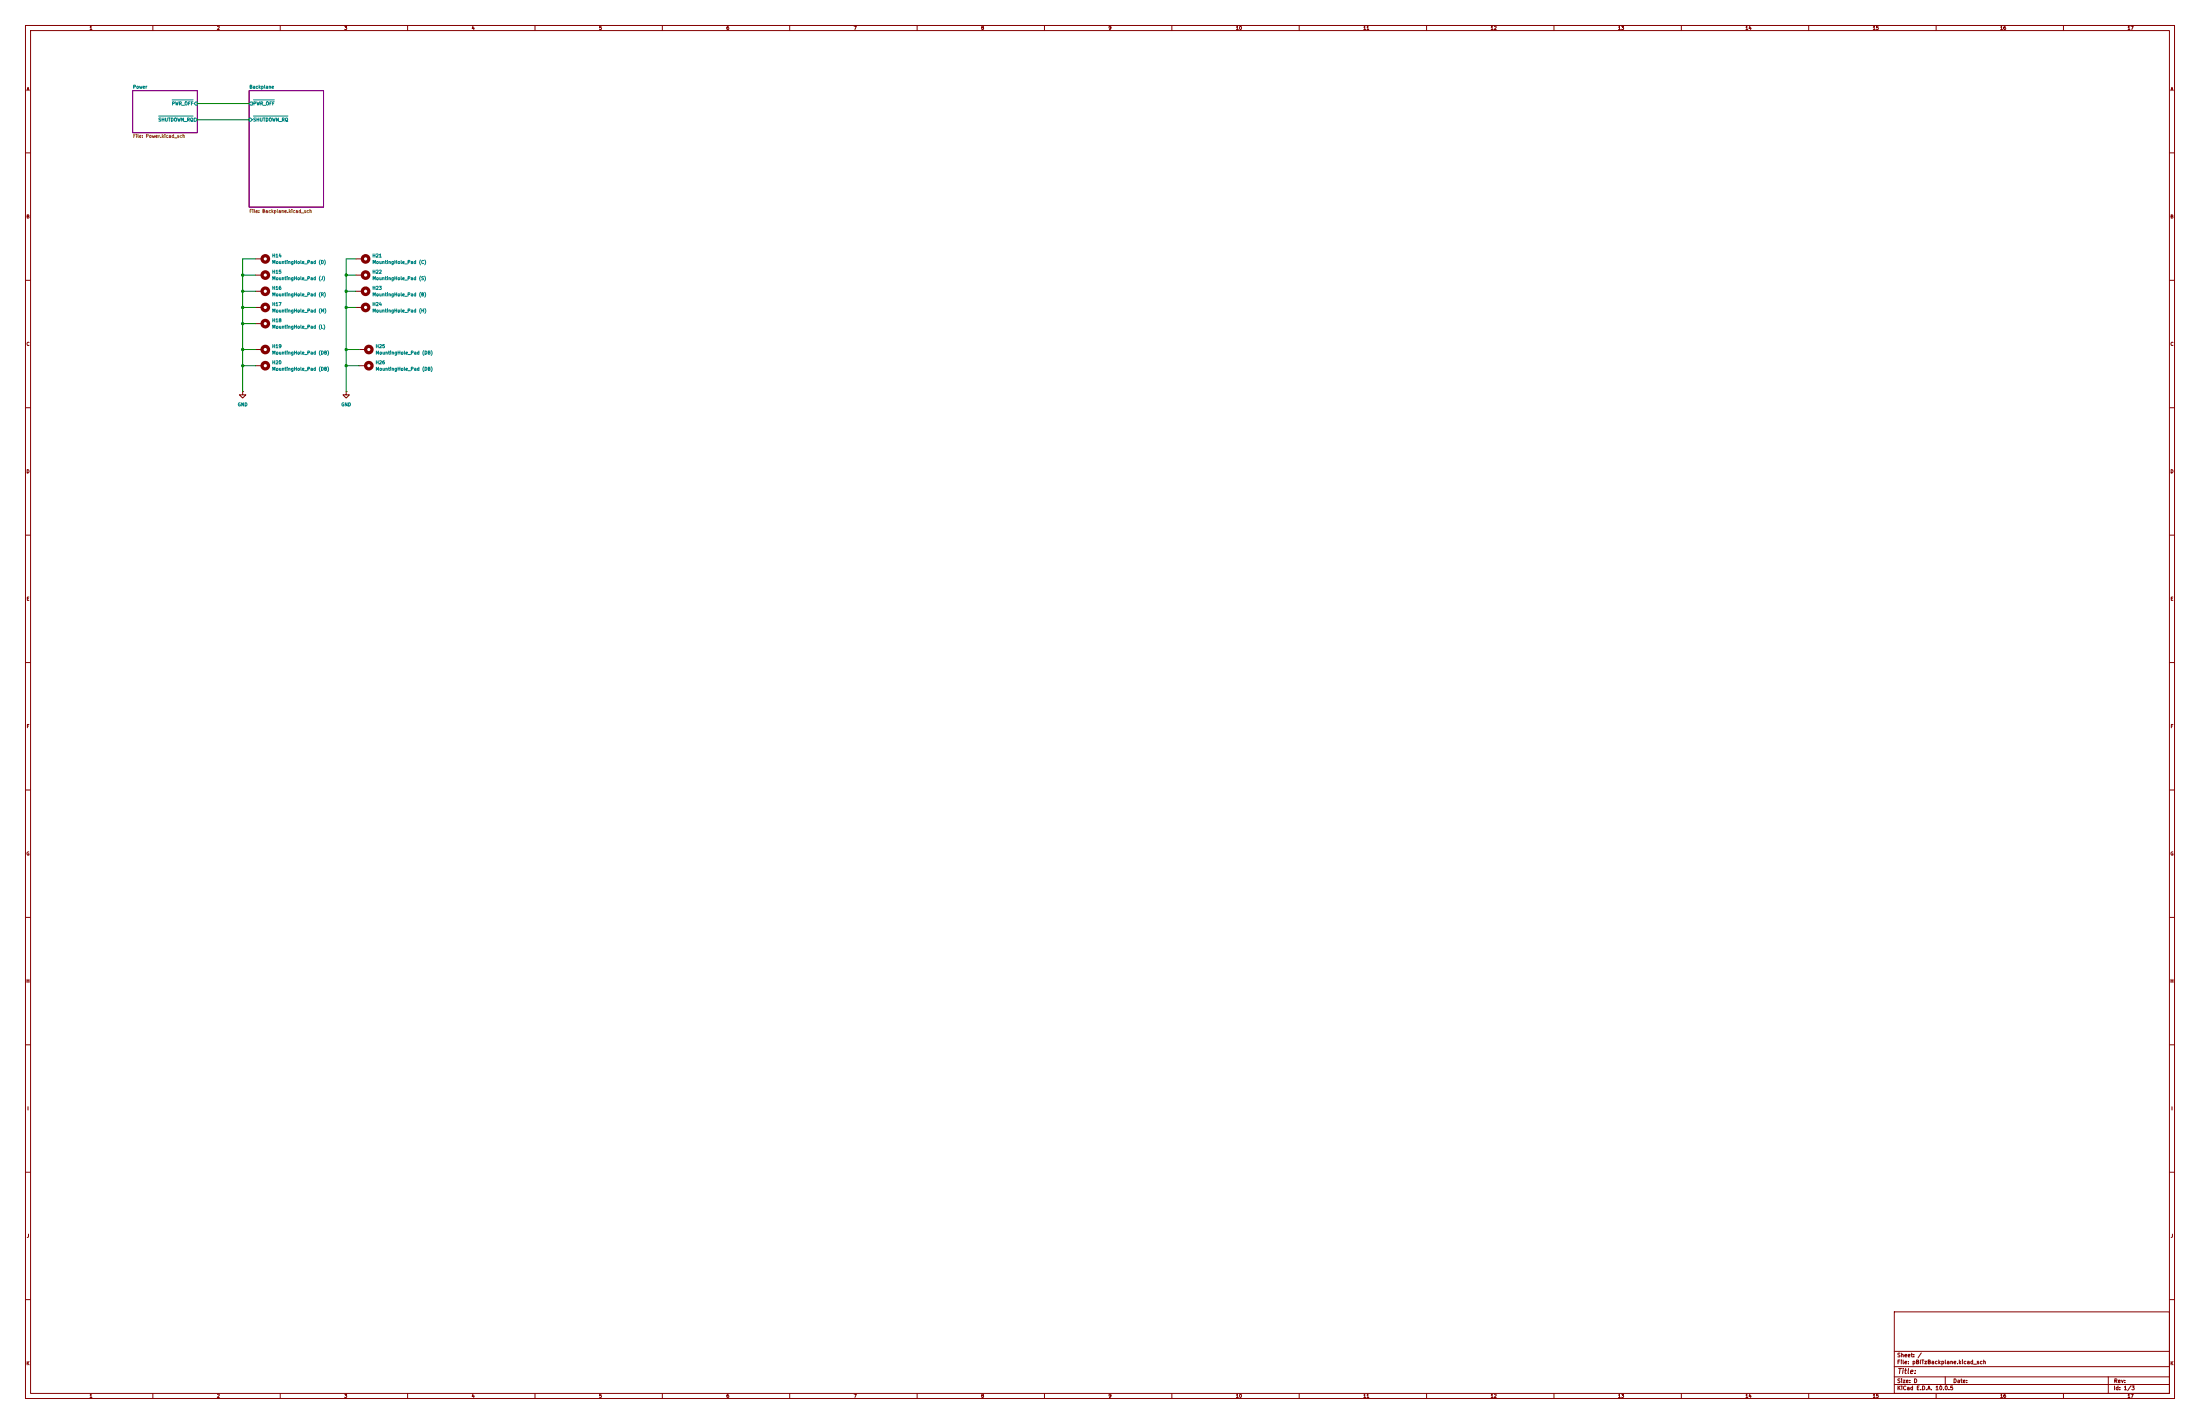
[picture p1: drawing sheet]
(kicad_sch
 (version 20260306)
 (generator "eeschema")
 (generator_version "10.0")
 (paper "D")
 (lib_symbols
  (symbol "Mechanical:MountingHole_Pad"
   (pin_numbers (hide yes))
   (pin_names
    (offset 1.016) (hide yes)) (exclude_from_sim no) (in_bom no) (on_board yes)
   (in_pos_files yes)
   (duplicate_pin_numbers_are_jumpers no)
   (property "Reference" "H" (at 0 6.35 0) (show_name no) (do_not_autoplace no) (effects (font (size 1.27 1.27))))
   (property "Value" "MountingHole_Pad" (at 0 4.445 0) (show_name no) (do_not_autoplace no) (effects (font (size 1.27 1.27))))
   (property "Footprint" "" (at 0 0 0) (show_name no) (do_not_autoplace no) (hide yes) (effects (font (size 1.27 1.27))))
   (property "Datasheet" "" (at 0 0 0) (show_name no) (do_not_autoplace no) (hide yes) (effects (font (size 1.27 1.27))))
   (property "Description" "Mounting Hole with connection" (at 0 0 0) (show_name no) (do_not_autoplace no) (hide yes) (effects (font (size 1.27 1.27))))
   (symbol "MountingHole_Pad_0_1"
    (circle (center 0 1.27) (radius 1.27) (stroke (width 1.27) (type default)) (fill (type none))))
   (symbol "MountingHole_Pad_1_1"
    (pin input line (at 0 -2.54 90) (length 2.54) (name "1" (effects (font (size 1.27 1.27)))) (number "1" (effects (font (size 1.27 1.27))))))
   (embedded_fonts no))
  (symbol "power:GND"
   (power global)
   (pin_numbers (hide yes))
   (pin_names
    (offset 0) (hide yes)) (exclude_from_sim no) (in_bom yes) (on_board yes)
   (in_pos_files yes)
   (duplicate_pin_numbers_are_jumpers no)
   (property "Reference" "#PWR" (at 0 -6.35 0) (show_name no) (do_not_autoplace no) (hide yes) (effects (font (size 1.27 1.27))))
   (property "Value" "GND" (at 0 -3.81 0) (show_name no) (do_not_autoplace no) (effects (font (size 1.27 1.27))))
   (property "Footprint" "" (at 0 0 0) (show_name no) (do_not_autoplace no) (hide yes) (effects (font (size 1.27 1.27))))
   (property "Datasheet" "" (at 0 0 0) (show_name no) (do_not_autoplace no) (hide yes) (effects (font (size 1.27 1.27))))
   (property "Description" "Power symbol creates a global label with name \"GND\" , ground" (at 0 0 0) (show_name no) (do_not_autoplace no) (hide yes) (effects (font (size 1.27 1.27))))
   (symbol "GND_0_1"
    (polyline (pts (xy 0 0) (xy 0 -1.27) (xy 1.27 -1.27) (xy 0 -2.54) (xy -1.27 -1.27) (xy 0 -1.27)) (stroke (width 0) (type default)) (fill (type none))))
   (symbol "GND_1_1"
    (pin power_in line (at 0 0 270) (length 0) (name "" (effects (font (size 1.27 1.27)))) (number "1" (effects (font (size 1.27 1.27))))))
   (embedded_fonts no)))
 (junction
  (at 135.89 114.3)
  (diameter 0)
  (color 0 0 0 0))
 (junction
  (at 95.25 120.65)
  (diameter 0)
  (color 0 0 0 0))
 (junction
  (at 95.25 114.3)
  (diameter 0)
  (color 0 0 0 0))
 (junction
  (at 135.89 137.16)
  (diameter 0)
  (color 0 0 0 0))
 (junction
  (at 135.89 143.51)
  (diameter 0)
  (color 0 0 0 0))
 (junction
  (at 95.25 107.95)
  (diameter 0)
  (color 0 0 0 0))
 (junction
  (at 135.89 107.95)
  (diameter 0)
  (color 0 0 0 0))
 (junction
  (at 95.25 137.16)
  (diameter 0)
  (color 0 0 0 0))
 (junction
  (at 135.89 120.65)
  (diameter 0)
  (color 0 0 0 0))
 (junction
  (at 95.25 143.51)
  (diameter 0)
  (color 0 0 0 0))
 (junction
  (at 95.25 127)
  (diameter 0)
  (color 0 0 0 0))
 (wire
  (pts (xy 135.89 137.16) (xy 140.97 137.16))
  (stroke (width 0) (type default)))
 (wire
  (pts (xy 100.33 127) (xy 95.25 127))
  (stroke (width 0) (type default)))
 (wire
  (pts (xy 95.25 107.95) (xy 100.33 107.95))
  (stroke (width 0) (type default)))
 (wire
  (pts (xy 95.25 114.3) (xy 95.25 120.65))
  (stroke (width 0) (type default)))
 (wire
  (pts (xy 135.89 137.16) (xy 135.89 143.51))
  (stroke (width 0) (type default)))
 (wire
  (pts (xy 135.89 143.51) (xy 135.89 153.67))
  (stroke (width 0) (type default)))
 (wire
  (pts (xy 95.25 107.95) (xy 95.25 114.3))
  (stroke (width 0) (type default)))
 (wire
  (pts (xy 95.25 120.65) (xy 100.33 120.65))
  (stroke (width 0) (type default)))
 (wire
  (pts (xy 135.89 107.95) (xy 135.89 114.3))
  (stroke (width 0) (type default)))
 (wire
  (pts (xy 139.7 101.6) (xy 135.89 101.6))
  (stroke (width 0) (type default)))
 (wire
  (pts (xy 95.25 143.51) (xy 95.25 153.67))
  (stroke (width 0) (type default)))
 (wire
  (pts (xy 100.33 101.6) (xy 95.25 101.6))
  (stroke (width 0) (type default)))
 (wire
  (pts (xy 95.25 114.3) (xy 100.33 114.3))
  (stroke (width 0) (type default)))
 (wire
  (pts (xy 135.89 114.3) (xy 135.89 120.65))
  (stroke (width 0) (type default)))
 (wire
  (pts (xy 135.89 143.51) (xy 140.97 143.51))
  (stroke (width 0) (type default)))
 (wire
  (pts (xy 95.25 120.65) (xy 95.25 127))
  (stroke (width 0) (type default)))
 (wire
  (pts (xy 135.89 101.6) (xy 135.89 107.95))
  (stroke (width 0) (type default)))
 (wire
  (pts (xy 139.7 107.95) (xy 135.89 107.95))
  (stroke (width 0) (type default)))
 (wire
  (pts (xy 95.25 127) (xy 95.25 137.16))
  (stroke (width 0) (type default)))
 (wire
  (pts (xy 135.89 114.3) (xy 139.7 114.3))
  (stroke (width 0) (type default)))
 (wire
  (pts (xy 77.47 40.64) (xy 97.79 40.64))
  (stroke (width 0) (type default)))
 (wire
  (pts (xy 135.89 120.65) (xy 135.89 137.16))
  (stroke (width 0) (type default)))
 (wire
  (pts (xy 95.25 101.6) (xy 95.25 107.95))
  (stroke (width 0) (type default)))
 (wire
  (pts (xy 135.89 120.65) (xy 139.7 120.65))
  (stroke (width 0) (type default)))
 (wire
  (pts (xy 77.47 46.99) (xy 97.79 46.99))
  (stroke (width 0) (type default)))
 (wire
  (pts (xy 95.25 137.16) (xy 100.33 137.16))
  (stroke (width 0) (type default)))
 (wire
  (pts (xy 95.25 137.16) (xy 95.25 143.51))
  (stroke (width 0) (type default)))
 (wire
  (pts (xy 95.25 143.51) (xy 100.33 143.51))
  (stroke (width 0) (type default)))
 (symbol
  (lib_id "Mechanical:MountingHole_Pad")
  (at 143.51 143.51 270)
  (unit 1)
  (body_style 1)
  (exclude_from_sim no)
  (in_bom no)
  (on_board yes)
  (in_pos_files yes)
  (dnp no)
  (fields_autoplaced yes)
  (property "Reference" "H26" (at 147.32 142.2399 90) (show_name no) (do_not_autoplace no) (effects (font (size 1.27 1.27)) (justify left)))
  (property "Value" "MountingHole_Pad (DB)" (at 147.32 144.7799 90) (show_name no) (do_not_autoplace no) (effects (font (size 1.27 1.27)) (justify left)))
  (property "Footprint" "MountingHole:MountingHole_3.5mm_Pad_TopBottom" (at 143.51 143.51 0) (hide yes) (show_name no) (do_not_autoplace no) (effects (font (size 1.27 1.27))))
  (property "Datasheet" "" (at 143.51 143.51 0) (hide yes) (show_name no) (do_not_autoplace no) (effects (font (size 1.27 1.27))))
  (property "Description" "Mounting Hole with connection" (at 143.51 143.51 0) (hide yes) (show_name no) (do_not_autoplace no) (effects (font (size 1.27 1.27))))
  (pin "1"))
 (symbol
  (lib_id "Mechanical:MountingHole_Pad")
  (at 102.87 137.16 270)
  (unit 1)
  (body_style 1)
  (exclude_from_sim no)
  (in_bom no)
  (on_board yes)
  (in_pos_files yes)
  (dnp no)
  (fields_autoplaced yes)
  (property "Reference" "H19" (at 106.68 135.8899 90) (show_name no) (do_not_autoplace no) (effects (font (size 1.27 1.27)) (justify left)))
  (property "Value" "MountingHole_Pad (DB)" (at 106.68 138.4299 90) (show_name no) (do_not_autoplace no) (effects (font (size 1.27 1.27)) (justify left)))
  (property "Footprint" "MountingHole:MountingHole_3.5mm_Pad_TopBottom" (at 102.87 137.16 0) (hide yes) (show_name no) (do_not_autoplace no) (effects (font (size 1.27 1.27))))
  (property "Datasheet" "" (at 102.87 137.16 0) (hide yes) (show_name no) (do_not_autoplace no) (effects (font (size 1.27 1.27))))
  (property "Description" "Mounting Hole with connection" (at 102.87 137.16 0) (hide yes) (show_name no) (do_not_autoplace no) (effects (font (size 1.27 1.27))))
  (pin "1"))
 (symbol
  (lib_id "Mechanical:MountingHole_Pad")
  (at 102.87 107.95 270)
  (unit 1)
  (body_style 1)
  (exclude_from_sim no)
  (in_bom no)
  (on_board yes)
  (in_pos_files yes)
  (dnp no)
  (fields_autoplaced yes)
  (property "Reference" "H15" (at 106.68 106.6799 90) (show_name no) (do_not_autoplace no) (effects (font (size 1.27 1.27)) (justify left)))
  (property "Value" "MountingHole_Pad (J)" (at 106.68 109.2199 90) (show_name no) (do_not_autoplace no) (effects (font (size 1.27 1.27)) (justify left)))
  (property "Footprint" "MountingHole:MountingHole_3.5mm_Pad_TopBottom" (at 102.87 107.95 0) (hide yes) (show_name no) (do_not_autoplace no) (effects (font (size 1.27 1.27))))
  (property "Datasheet" "" (at 102.87 107.95 0) (hide yes) (show_name no) (do_not_autoplace no) (effects (font (size 1.27 1.27))))
  (property "Description" "Mounting Hole with connection" (at 102.87 107.95 0) (hide yes) (show_name no) (do_not_autoplace no) (effects (font (size 1.27 1.27))))
  (pin "1"))
 (symbol
  (lib_id "power:GND")
  (at 135.89 153.67 0)
  (unit 1)
  (body_style 1)
  (exclude_from_sim no)
  (in_bom yes)
  (on_board yes)
  (in_pos_files yes)
  (dnp no)
  (fields_autoplaced yes)
  (property "Reference" "#PWR041" (at 135.89 160.02 0) (hide yes) (show_name no) (do_not_autoplace no) (effects (font (size 1.27 1.27))))
  (property "Value" "GND" (at 135.89 158.75 0) (show_name no) (do_not_autoplace no) (effects (font (size 1.27 1.27))))
  (property "Footprint" "" (at 135.89 153.67 0) (hide yes) (show_name no) (do_not_autoplace no) (effects (font (size 1.27 1.27))))
  (property "Datasheet" "" (at 135.89 153.67 0) (hide yes) (show_name no) (do_not_autoplace no) (effects (font (size 1.27 1.27))))
  (property "Description" "Power symbol creates a global label with name \"GND\" , ground" (at 135.89 153.67 0) (hide yes) (show_name no) (do_not_autoplace no) (effects (font (size 1.27 1.27))))
  (pin "1"))
 (symbol
  (lib_id "Mechanical:MountingHole_Pad")
  (at 142.24 114.3 270)
  (unit 1)
  (body_style 1)
  (exclude_from_sim no)
  (in_bom no)
  (on_board yes)
  (in_pos_files yes)
  (dnp no)
  (fields_autoplaced yes)
  (property "Reference" "H23" (at 146.05 113.0299 90) (show_name no) (do_not_autoplace no) (effects (font (size 1.27 1.27)) (justify left)))
  (property "Value" "MountingHole_Pad (B)" (at 146.05 115.5699 90) (show_name no) (do_not_autoplace no) (effects (font (size 1.27 1.27)) (justify left)))
  (property "Footprint" "MountingHole:MountingHole_3.5mm_Pad_TopBottom" (at 142.24 114.3 0) (hide yes) (show_name no) (do_not_autoplace no) (effects (font (size 1.27 1.27))))
  (property "Datasheet" "" (at 142.24 114.3 0) (hide yes) (show_name no) (do_not_autoplace no) (effects (font (size 1.27 1.27))))
  (property "Description" "Mounting Hole with connection" (at 142.24 114.3 0) (hide yes) (show_name no) (do_not_autoplace no) (effects (font (size 1.27 1.27))))
  (pin "1"))
 (symbol
  (lib_id "Mechanical:MountingHole_Pad")
  (at 142.24 120.65 270)
  (unit 1)
  (body_style 1)
  (exclude_from_sim no)
  (in_bom no)
  (on_board yes)
  (in_pos_files yes)
  (dnp no)
  (fields_autoplaced yes)
  (property "Reference" "H24" (at 146.05 119.3799 90) (show_name no) (do_not_autoplace no) (effects (font (size 1.27 1.27)) (justify left)))
  (property "Value" "MountingHole_Pad (H)" (at 146.05 121.9199 90) (show_name no) (do_not_autoplace no) (effects (font (size 1.27 1.27)) (justify left)))
  (property "Footprint" "MountingHole:MountingHole_3.5mm_Pad_TopBottom" (at 142.24 120.65 0) (hide yes) (show_name no) (do_not_autoplace no) (effects (font (size 1.27 1.27))))
  (property "Datasheet" "" (at 142.24 120.65 0) (hide yes) (show_name no) (do_not_autoplace no) (effects (font (size 1.27 1.27))))
  (property "Description" "Mounting Hole with connection" (at 142.24 120.65 0) (hide yes) (show_name no) (do_not_autoplace no) (effects (font (size 1.27 1.27))))
  (pin "1"))
 (symbol
  (lib_id "Mechanical:MountingHole_Pad")
  (at 102.87 120.65 270)
  (unit 1)
  (body_style 1)
  (exclude_from_sim no)
  (in_bom no)
  (on_board yes)
  (in_pos_files yes)
  (dnp no)
  (fields_autoplaced yes)
  (property "Reference" "H17" (at 106.68 119.3799 90) (show_name no) (do_not_autoplace no) (effects (font (size 1.27 1.27)) (justify left)))
  (property "Value" "MountingHole_Pad (M)" (at 106.68 121.9199 90) (show_name no) (do_not_autoplace no) (effects (font (size 1.27 1.27)) (justify left)))
  (property "Footprint" "MountingHole:MountingHole_3.5mm_Pad_TopBottom" (at 102.87 120.65 0) (hide yes) (show_name no) (do_not_autoplace no) (effects (font (size 1.27 1.27))))
  (property "Datasheet" "" (at 102.87 120.65 0) (hide yes) (show_name no) (do_not_autoplace no) (effects (font (size 1.27 1.27))))
  (property "Description" "Mounting Hole with connection" (at 102.87 120.65 0) (hide yes) (show_name no) (do_not_autoplace no) (effects (font (size 1.27 1.27))))
  (pin "1"))
 (symbol
  (lib_id "Mechanical:MountingHole_Pad")
  (at 143.51 137.16 270)
  (unit 1)
  (body_style 1)
  (exclude_from_sim no)
  (in_bom no)
  (on_board yes)
  (in_pos_files yes)
  (dnp no)
  (fields_autoplaced yes)
  (property "Reference" "H25" (at 147.32 135.8899 90) (show_name no) (do_not_autoplace no) (effects (font (size 1.27 1.27)) (justify left)))
  (property "Value" "MountingHole_Pad (DB)" (at 147.32 138.4299 90) (show_name no) (do_not_autoplace no) (effects (font (size 1.27 1.27)) (justify left)))
  (property "Footprint" "MountingHole:MountingHole_3.5mm_Pad_TopBottom" (at 143.51 137.16 0) (hide yes) (show_name no) (do_not_autoplace no) (effects (font (size 1.27 1.27))))
  (property "Datasheet" "" (at 143.51 137.16 0) (hide yes) (show_name no) (do_not_autoplace no) (effects (font (size 1.27 1.27))))
  (property "Description" "Mounting Hole with connection" (at 143.51 137.16 0) (hide yes) (show_name no) (do_not_autoplace no) (effects (font (size 1.27 1.27))))
  (pin "1"))
 (symbol
  (lib_id "Mechanical:MountingHole_Pad")
  (at 102.87 101.6 270)
  (unit 1)
  (body_style 1)
  (exclude_from_sim no)
  (in_bom no)
  (on_board yes)
  (in_pos_files yes)
  (dnp no)
  (fields_autoplaced yes)
  (property "Reference" "H14" (at 106.68 100.3299 90) (show_name no) (do_not_autoplace no) (effects (font (size 1.27 1.27)) (justify left)))
  (property "Value" "MountingHole_Pad (D)" (at 106.68 102.8699 90) (show_name no) (do_not_autoplace no) (effects (font (size 1.27 1.27)) (justify left)))
  (property "Footprint" "MountingHole:MountingHole_3.5mm_Pad_TopBottom" (at 102.87 101.6 0) (hide yes) (show_name no) (do_not_autoplace no) (effects (font (size 1.27 1.27))))
  (property "Datasheet" "" (at 102.87 101.6 0) (hide yes) (show_name no) (do_not_autoplace no) (effects (font (size 1.27 1.27))))
  (property "Description" "Mounting Hole with connection" (at 102.87 101.6 0) (hide yes) (show_name no) (do_not_autoplace no) (effects (font (size 1.27 1.27))))
  (pin "1"))
 (symbol
  (lib_id "Mechanical:MountingHole_Pad")
  (at 102.87 143.51 270)
  (unit 1)
  (body_style 1)
  (exclude_from_sim no)
  (in_bom no)
  (on_board yes)
  (in_pos_files yes)
  (dnp no)
  (fields_autoplaced yes)
  (property "Reference" "H20" (at 106.68 142.2399 90) (show_name no) (do_not_autoplace no) (effects (font (size 1.27 1.27)) (justify left)))
  (property "Value" "MountingHole_Pad (DB)" (at 106.68 144.7799 90) (show_name no) (do_not_autoplace no) (effects (font (size 1.27 1.27)) (justify left)))
  (property "Footprint" "MountingHole:MountingHole_3.5mm_Pad_TopBottom" (at 102.87 143.51 0) (hide yes) (show_name no) (do_not_autoplace no) (effects (font (size 1.27 1.27))))
  (property "Datasheet" "" (at 102.87 143.51 0) (hide yes) (show_name no) (do_not_autoplace no) (effects (font (size 1.27 1.27))))
  (property "Description" "Mounting Hole with connection" (at 102.87 143.51 0) (hide yes) (show_name no) (do_not_autoplace no) (effects (font (size 1.27 1.27))))
  (pin "1"))
 (symbol
  (lib_id "Mechanical:MountingHole_Pad")
  (at 102.87 114.3 270)
  (unit 1)
  (body_style 1)
  (exclude_from_sim no)
  (in_bom no)
  (on_board yes)
  (in_pos_files yes)
  (dnp no)
  (fields_autoplaced yes)
  (property "Reference" "H16" (at 106.68 113.0299 90) (show_name no) (do_not_autoplace no) (effects (font (size 1.27 1.27)) (justify left)))
  (property "Value" "MountingHole_Pad (R)" (at 106.68 115.5699 90) (show_name no) (do_not_autoplace no) (effects (font (size 1.27 1.27)) (justify left)))
  (property "Footprint" "MountingHole:MountingHole_3.5mm_Pad_TopBottom" (at 102.87 114.3 0) (hide yes) (show_name no) (do_not_autoplace no) (effects (font (size 1.27 1.27))))
  (property "Datasheet" "" (at 102.87 114.3 0) (hide yes) (show_name no) (do_not_autoplace no) (effects (font (size 1.27 1.27))))
  (property "Description" "Mounting Hole with connection" (at 102.87 114.3 0) (hide yes) (show_name no) (do_not_autoplace no) (effects (font (size 1.27 1.27))))
  (pin "1"))
 (symbol
  (lib_id "power:GND")
  (at 95.25 153.67 0)
  (unit 1)
  (body_style 1)
  (exclude_from_sim no)
  (in_bom yes)
  (on_board yes)
  (in_pos_files yes)
  (dnp no)
  (fields_autoplaced yes)
  (property "Reference" "#PWR040" (at 95.25 160.02 0) (hide yes) (show_name no) (do_not_autoplace no) (effects (font (size 1.27 1.27))))
  (property "Value" "GND" (at 95.25 158.75 0) (show_name no) (do_not_autoplace no) (effects (font (size 1.27 1.27))))
  (property "Footprint" "" (at 95.25 153.67 0) (hide yes) (show_name no) (do_not_autoplace no) (effects (font (size 1.27 1.27))))
  (property "Datasheet" "" (at 95.25 153.67 0) (hide yes) (show_name no) (do_not_autoplace no) (effects (font (size 1.27 1.27))))
  (property "Description" "Power symbol creates a global label with name \"GND\" , ground" (at 95.25 153.67 0) (hide yes) (show_name no) (do_not_autoplace no) (effects (font (size 1.27 1.27))))
  (pin "1"))
 (symbol
  (lib_id "Mechanical:MountingHole_Pad")
  (at 102.87 127 270)
  (unit 1)
  (body_style 1)
  (exclude_from_sim no)
  (in_bom no)
  (on_board yes)
  (in_pos_files yes)
  (dnp no)
  (fields_autoplaced yes)
  (property "Reference" "H18" (at 106.68 125.7299 90) (show_name no) (do_not_autoplace no) (effects (font (size 1.27 1.27)) (justify left)))
  (property "Value" "MountingHole_Pad (L)" (at 106.68 128.2699 90) (show_name no) (do_not_autoplace no) (effects (font (size 1.27 1.27)) (justify left)))
  (property "Footprint" "MountingHole:MountingHole_3.5mm_Pad_TopBottom" (at 102.87 127 0) (hide yes) (show_name no) (do_not_autoplace no) (effects (font (size 1.27 1.27))))
  (property "Datasheet" "" (at 102.87 127 0) (hide yes) (show_name no) (do_not_autoplace no) (effects (font (size 1.27 1.27))))
  (property "Description" "Mounting Hole with connection" (at 102.87 127 0) (hide yes) (show_name no) (do_not_autoplace no) (effects (font (size 1.27 1.27))))
  (pin "1"))
 (symbol
  (lib_id "Mechanical:MountingHole_Pad")
  (at 142.24 107.95 270)
  (unit 1)
  (body_style 1)
  (exclude_from_sim no)
  (in_bom no)
  (on_board yes)
  (in_pos_files yes)
  (dnp no)
  (fields_autoplaced yes)
  (property "Reference" "H22" (at 146.05 106.6799 90) (show_name no) (do_not_autoplace no) (effects (font (size 1.27 1.27)) (justify left)))
  (property "Value" "MountingHole_Pad (S)" (at 146.05 109.2199 90) (show_name no) (do_not_autoplace no) (effects (font (size 1.27 1.27)) (justify left)))
  (property "Footprint" "MountingHole:MountingHole_3.5mm_Pad_TopBottom" (at 142.24 107.95 0) (hide yes) (show_name no) (do_not_autoplace no) (effects (font (size 1.27 1.27))))
  (property "Datasheet" "" (at 142.24 107.95 0) (hide yes) (show_name no) (do_not_autoplace no) (effects (font (size 1.27 1.27))))
  (property "Description" "Mounting Hole with connection" (at 142.24 107.95 0) (hide yes) (show_name no) (do_not_autoplace no) (effects (font (size 1.27 1.27))))
  (pin "1"))
 (symbol
  (lib_id "Mechanical:MountingHole_Pad")
  (at 142.24 101.6 270)
  (unit 1)
  (body_style 1)
  (exclude_from_sim no)
  (in_bom no)
  (on_board yes)
  (in_pos_files yes)
  (dnp no)
  (fields_autoplaced yes)
  (property "Reference" "H21" (at 146.05 100.3299 90) (show_name no) (do_not_autoplace no) (effects (font (size 1.27 1.27)) (justify left)))
  (property "Value" "MountingHole_Pad (C)" (at 146.05 102.8699 90) (show_name no) (do_not_autoplace no) (effects (font (size 1.27 1.27)) (justify left)))
  (property "Footprint" "MountingHole:MountingHole_3.5mm_Pad_TopBottom" (at 142.24 101.6 0) (hide yes) (show_name no) (do_not_autoplace no) (effects (font (size 1.27 1.27))))
  (property "Datasheet" "" (at 142.24 101.6 0) (hide yes) (show_name no) (do_not_autoplace no) (effects (font (size 1.27 1.27))))
  (property "Description" "Mounting Hole with connection" (at 142.24 101.6 0) (hide yes) (show_name no) (do_not_autoplace no) (effects (font (size 1.27 1.27))))
  (pin "1"))
 (sheet
  (at 52.07 35.56)
  (size 25.4 16.51)
  (exclude_from_sim no)
  (in_bom yes)
  (on_board yes)
  (dnp no)
  (fields_autoplaced yes)
  (stroke (width 0.1524) (type solid))
  (fill (color 0 0 0 0))
  (property "Sheetname" "Power" (at 52.07 34.8484 0) (show_name no) (do_not_autoplace no) (effects (font (size 1.27 1.27)) (justify left bottom)))
  (property "Sheetfile" "Power.kicad_sch" (at 52.07 52.6546 0) (show_name no) (do_not_autoplace no) (effects (font (size 1.27 1.27)) (justify left top)))
  (pin "~{SHUTDOWN_RQ}" output (at 77.47 46.99 0) (effects (font (size 1.27 1.27)) (justify right)))
  (pin "~{PWR_OFF}" input (at 77.47 40.64 0) (effects (font (size 1.27 1.27)) (justify right))))
 (sheet
  (at 97.79 35.56)
  (size 29.21 45.72)
  (exclude_from_sim no)
  (in_bom yes)
  (on_board yes)
  (dnp no)
  (fields_autoplaced yes)
  (stroke (width 0.1524) (type solid))
  (fill (color 0 0 0 0))
  (property "Sheetname" "Backplane" (at 97.79 34.8484 0) (show_name no) (do_not_autoplace no) (effects (font (size 1.27 1.27)) (justify left bottom)))
  (property "Sheetfile" "Backplane.kicad_sch" (at 97.79 82.1186 0) (show_name no) (do_not_autoplace no) (effects (font (size 1.27 1.27)) (justify left top)))
  (pin "~{PWR_OFF}" output (at 97.79 40.64 180) (effects (font (size 1.27 1.27)) (justify left)))
  (pin "~{SHUTDOWN_RQ}" input (at 97.79 46.99 180) (effects (font (size 1.27 1.27)) (justify left))))
 (sheet_instances
  (path ""
   (page "1")))
 (embedded_fonts no))
